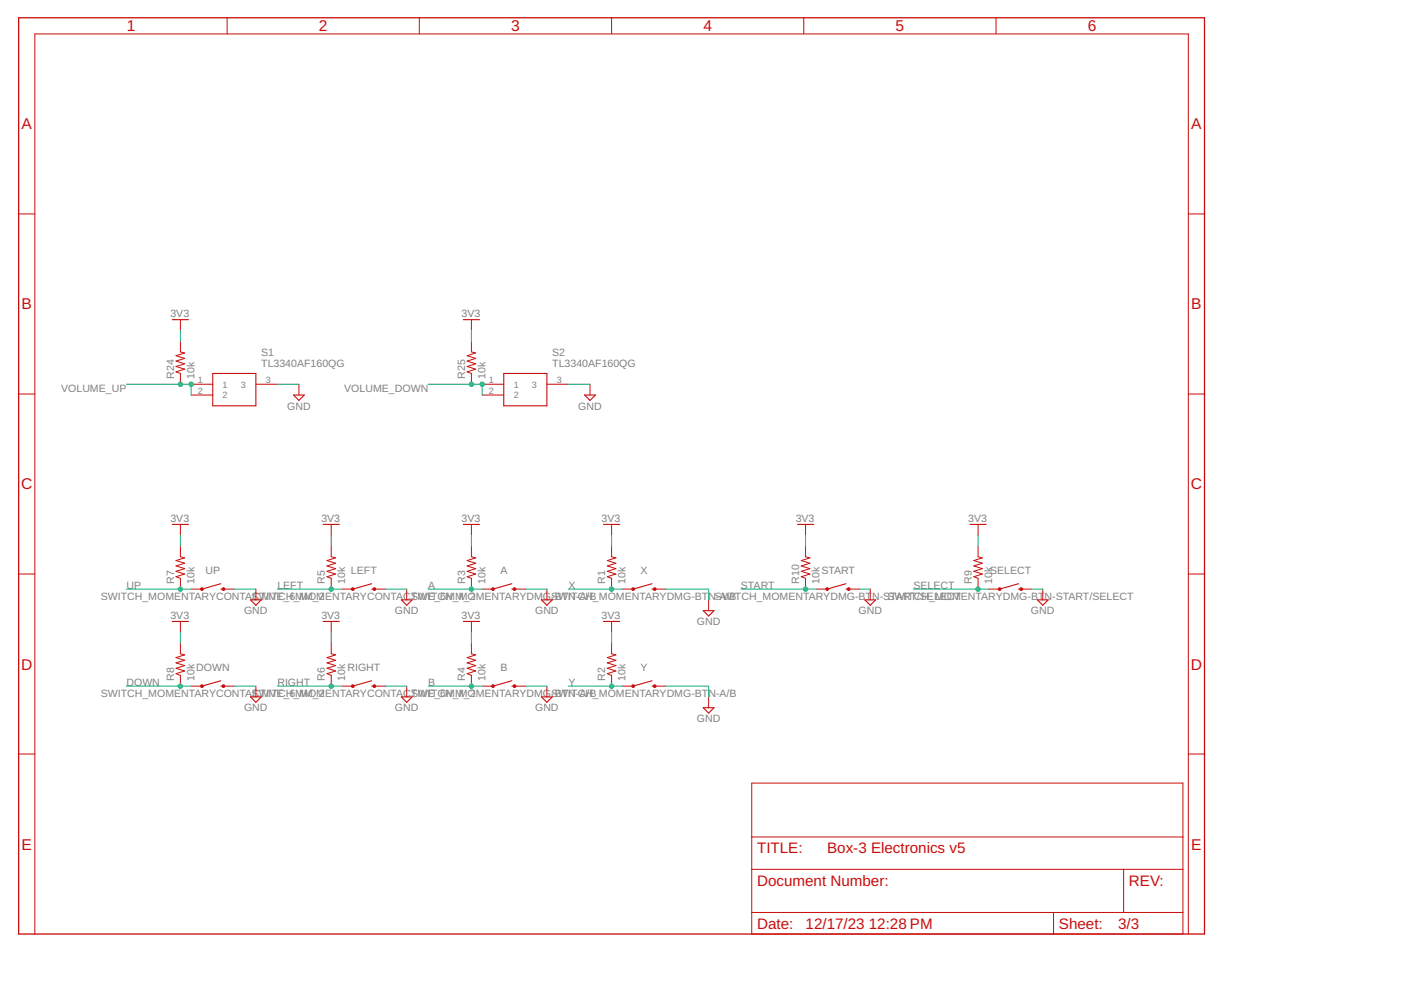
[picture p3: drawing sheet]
<svg xmlns="http://www.w3.org/2000/svg" width="297mm" height="210mm" viewBox="0 0 297 210" stroke-linecap="round" stroke-linejoin="round" font-family="sans-serif">
<g fill="none" stroke="#c90d0c" stroke-width=".23">
<path d="M36.5 67.8h3.5M45.1 79.2h9.2v6.8h-9.2zM98.2 67.8h3.5M106.8 79.2h9.2v6.8h-9.2zM62.2 83.8h2.3l-1.1 1.1zM124 83.8h2.2l-1.1 1.1zM36.5 111.2h3.5M68.5 111.2h3.4M98.2 111.2h3.5M128 111.2h3.4M169.1 111.2h3.4M205.7 111.2h3.4"/>
<path d="M36.5 131.8h3.5M46.8 124.9h.6M46.8 123.8l-4 1.1M53.1 127.2h2.3l-1.1 1.1zM68.5 131.8h3.4M78.8 124.9h.6M78.8 123.8l-4 1.1M85.1 127.2h2.3l-1.2 1.1zM98.2 131.8h3.5M108.5 124.9h.6M108.5 123.8l-4 1.1M114.8 127.2h2.3l-1.1 1.1z"/>
<path d="M128 131.8h3.4M138.2 124.9h.6M138.2 123.8l-4 1.1M149.1 129.5h2.3l-1.2 1.1zM179.4 124.9h.5M179.4 123.8l-4 1.1M183.4 127.2h2.3l-1.2 1.1zM215.9 124.9h.6M215.9 123.8l-4 1.1M219.9 127.2h2.3l-1.1 1.1zM46.8 145.5h.6M46.8 144.3l-4 1.2"/>
<path d="M53.1 147.8h2.3l-1.1 1.1zM78.8 145.5h.6M78.8 144.3l-4 1.2M85.1 147.8h2.3l-1.2 1.1zM108.5 145.5h.6M108.5 144.3l-4 1.2M114.8 147.8h2.3l-1.1 1.1zM138.2 145.5h.6M138.2 144.3l-4 1.2M149.1 150.1h2.3l-1.2 1.1z"/>
</g>
<g fill="#c90d0c" stroke="#c90d0c" stroke-width=".21">
<circle cx="42.8" cy="145.5" r=".3"/>
<circle cx="47.4" cy="145.5" r=".3"/>
<circle cx="74.8" cy="145.5" r=".3"/>
<circle cx="79.4" cy="145.5" r=".3"/>
<circle cx="104.5" cy="145.5" r=".3"/>
<circle cx="109.1" cy="145.5" r=".3"/>
<circle cx="42.8" cy="124.9" r=".3"/>
<circle cx="47.4" cy="124.9" r=".3"/>
<circle cx="74.8" cy="124.9" r=".3"/>
<circle cx="79.4" cy="124.9" r=".3"/>
<circle cx="104.5" cy="124.9" r=".3"/>
<circle cx="109.1" cy="124.9" r=".3"/>
<circle cx="134.2" cy="124.9" r=".3"/>
<circle cx="138.8" cy="124.9" r=".3"/>
<circle cx="134.2" cy="145.5" r=".3"/>
<circle cx="138.8" cy="145.5" r=".3"/>
<circle cx="175.4" cy="124.9" r=".3"/>
<circle cx="179.9" cy="124.9" r=".3"/>
<circle cx="211.9" cy="124.9" r=".3"/>
<circle cx="216.5" cy="124.9" r=".3"/>
</g>
<g fill="none" stroke="#c90d0c" stroke-width=".21">
<path d="M48.2 3.8v3.4M88.9 3.8v3.4M129.7 3.8v3.4M170.4 3.8v3.4M211.2 3.8v3.4M4 45.4h3.4M251.9 45.4h3.5M38.2 67.8v2.3M38.2 72.3v2.3l1 .2-1.9 .6 1.9 .6-1.9 .6 1.9 .5-1.9 .6 1.9 .6-1.9 .5 .9 .4v2.3M99.9 67.8v2.3M99.9 72.3v2.3l1 .2-1.9 .6 1.9 .6-1.9 .6 1.9 .5-1.9 .6 1.9 .6-1.9 .5 .9 .4v2.3M4 83.5h3.4"/>
<path d="M40.5 81.5h4.6M40.5 83.8h4.6M54.3 81.5h4.5M63.4 81.5v2.3M102.2 81.5h4.6M102.2 83.8h4.6M116 81.5h4.5M125.1 81.5v2.3M251.9 83.5h3.5M38.2 115.8v2.2l1 .3-1.9 .6 1.9 .5-1.9 .6 1.9 .6-1.9 .5 1.9 .6-1.9 .6 .9 .3v2.3M38.2 111.2v2.3M70.2 115.8v2.2l1 .3-1.9 .6 1.9 .5-1.9 .6 1.9 .6-1.9 .5 1.9 .6-1.9 .6 .9 .3v2.3"/>
<path d="M70.2 111.2v2.3M99.9 115.8v2.2l1 .3-1.9 .6 1.9 .5-1.9 .6 1.9 .6-1.9 .5 1.9 .6-1.9 .6 .9 .3v2.3M99.9 111.2v2.3M129.7 115.8v2.2l.9 .3-1.8 .6 1.8 .5-1.8 .6 1.8 .6-1.8 .5 1.8 .6-1.8 .6 .9 .3v2.3M129.7 111.2v2.3M170.8 115.8v2.2l.9 .3-1.8 .6 1.8 .5-1.8 .6 1.8 .6-1.8 .5 1.8 .6-1.8 .6 .9 .3v2.3M170.8 111.2v2.3M207.4 115.8v2.2l.9 .3-1.8 .6 1.8 .5-1.8 .6 1.8 .6-1.8 .5 1.8 .6-1.8 .6 .9 .3v2.3M207.4 111.2v2.3M4 121.7h3.4M38.2 131.8v2.2M38.2 136.3v2.3l1 .3-1.9 .5 1.9 .6-1.9 .5 1.9 .6-1.9 .6 1.9 .6-1.9 .5 .9 .4v2.3"/>
<path d="M40.5 124.9h2.3M47.4 124.9h2.3M54.3 124.9v2.3M70.2 131.8v2.2M70.2 136.3v2.3l1 .3-1.9 .5 1.9 .6-1.9 .5 1.9 .6-1.9 .6 1.9 .6-1.9 .5 .9 .4v2.3M72.5 124.9h2.3M79.4 124.9h2.3M86.2 124.9v2.3M99.9 131.8v2.2M99.9 136.3v2.3l1 .3-1.9 .5 1.9 .6-1.9 .5 1.9 .6-1.9 .6 1.9 .6-1.9 .5 .9 .4v2.3M102.2 124.9h2.3M109.1 124.9h2.3"/>
<path d="M116 124.9v2.3M129.7 131.8v2.2M129.7 136.3v2.3l.9 .3-1.8 .5 1.8 .6-1.8 .5 1.8 .6-1.8 .6 1.8 .6-1.8 .5 .9 .4v2.3M132 124.9h2.2M138.8 124.9h2.3M150.2 127.2v2.3M173.1 124.9h2.3M179.9 124.9h2.3M184.5 124.9v2.3M209.7 124.9h2.2M216.5 124.9h2.3M221.1 124.9v2.3"/>
<path d="M251.9 121.7h3.5M4 159.9h3.4M40.5 145.5h2.3M47.4 145.5h2.3M54.3 145.5v2.3M72.5 145.5h2.3M79.4 145.5h2.3M86.2 145.5v2.3M102.2 145.5h2.3M109.1 145.5h2.3M116 145.5v2.3M132 145.5h2.2"/>
<path d="M138.8 145.5h2.3M150.2 147.8v2.3M251.9 159.9h3.5M159.4 166h91.4v32h-91.4zM159.4 177.5h91.4M7.4 198v-190.8h244.5v190.8M159.4 184.3h91.4M159.4 193.5h91.4M223.4 193.5v4.5M238.2 184.3v9.2"/>
</g>
<path d="M4 3.8h251.4v194.2h-251.4z" fill="none" stroke="#c90d0c" stroke-width=".28"/>
<g fill="none" stroke="#0dab76" stroke-width=".21">
<path d="M38.2 70.1v2.2M99.9 70.1v2.2M26.8 81.5h13.7v2.3M58.8 81.5h4.6M90.8 81.5h11.4v2.3M120.5 81.5h4.6M38.2 113.5v2.3M70.2 113.5v2.3M99.9 113.5v2.3M129.7 113.5v2.3M170.8 113.5v2.3M207.4 113.5v2.3"/>
<path d="M26.8 124.9h13.7M38.2 134v2.3M49.7 124.9h4.6M58.8 124.9h13.7M70.2 134v2.3M81.7 124.9h4.5M90.8 124.9h11.4M99.9 134v2.3M111.4 124.9h4.6M120.5 124.9h11.5M129.7 134v2.3M141.1 124.9h9.1v2.3"/>
<path d="M157.1 124.9h16M182.2 124.9h2.3M193.7 124.9h16M218.8 124.9h2.3M26.8 145.5h13.7M49.7 145.5h4.6M58.8 145.5h13.7M81.7 145.5h4.5M90.8 145.5h11.4M111.4 145.5h4.6M120.5 145.5h11.5M141.1 145.5h9.1v2.3"/>
</g>
<g fill="#0dab76" stroke="#0dab76" stroke-width=".21">
<circle cx="129.7" cy="124.9" r=".47"/>
<circle cx="129.7" cy="145.5" r=".47"/>
<circle cx="99.9" cy="124.9" r=".47"/>
<circle cx="99.9" cy="145.5" r=".47"/>
<circle cx="70.2" cy="145.5" r=".47"/>
<circle cx="70.2" cy="124.9" r=".47"/>
<circle cx="38.2" cy="124.9" r=".47"/>
<circle cx="38.2" cy="145.5" r=".47"/>
<circle cx="170.8" cy="124.9" r=".47"/>
<circle cx="207.4" cy="124.9" r=".47"/>
<circle cx="40.5" cy="81.5" r=".47"/>
<circle cx="38.2" cy="81.5" r=".47"/>
<circle cx="102.2" cy="81.5" r=".47"/>
<circle cx="99.9" cy="81.5" r=".47"/>
</g>
<g font-size="3.3" fill="#c90d0c">
<text x="26.9" y="6.7">1</text>
<text x="67.6" y="6.7">2</text>
<text x="108.4" y="6.7">3</text>
<text x="149.1" y="6.7">4</text>
<text x="189.9" y="6.7">5</text>
<text x="230.7" y="6.7">6</text>
<text x="4.6" y="27.5">A</text>
<text x="252.6" y="27.5">A</text>
<text x="4.6" y="65.6">B</text>
<text x="252.6" y="65.6">B</text>
<text x="4.5" y="103.8">C</text>
<text x="252.5" y="103.8">C</text>
<text x="4.5" y="141.9">D</text>
<text x="252.5" y="141.9">D</text>
<text x="4.6" y="180.1">E</text>
<text x="252.6" y="180.1">E</text>
</g>
<g font-size="3.2" fill="#c90d0c">
<text x="160.5" y="180.9">TITLE:</text>
<text x="175.4" y="180.9">Box-3 Electronics v5</text>
<text x="160.5" y="187.8">Document Number:</text>
<text x="239.4" y="187.8">REV:</text>
<text x="160.5" y="196.9">Date:</text>
<text x="170.8" y="196.9">12/17/23</text>
<text x="184.2" y="196.9">12:28 PM</text>
<text x="224.5" y="196.9">Sheet:</text>
<text x="237.1" y="196.9">3/3</text>
</g>
<g font-size="2.2" fill="#808080">
<text x="36.1" y="67.3">3V3</text>
<text x="97.8" y="67.3">3V3</text>
<text x="55.4" y="77.7">TL3340AF160QG</text>
<text x="55.4" y="75.4">S1</text>
<text x="117.1" y="77.7">TL3340AF160QG</text>
<text x="117.1" y="75.4">S2</text>
<text x="13" y="83.1">VOLUME_UP</text>
<text x="36.9" y="80.3" transform="rotate(-90 36.9 80.3)">R24</text>
<text x="41.2" y="80.3" transform="rotate(-90 41.2 80.3)">10k</text>
<text x="73" y="83.1">VOLUME_DOWN</text>
<text x="98.6" y="80.3" transform="rotate(-90 98.6 80.3)">R25</text>
<text x="102.9" y="80.3" transform="rotate(-90 102.9 80.3)">10k</text>
<text x="60.9" y="86.9">GND</text>
<text x="122.6" y="86.9">GND</text>
<text x="36.1" y="110.7">3V3</text>
<text x="68.1" y="110.7">3V3</text>
<text x="97.8" y="110.7">3V3</text>
<text x="127.6" y="110.7">3V3</text>
<text x="168.7" y="110.7">3V3</text>
<text x="205.3" y="110.7">3V3</text>
<text x="26.8" y="124.9">UP</text>
<text x="36.9" y="123.8" transform="rotate(-90 36.9 123.8)">R7</text>
<text x="41.2" y="123.8" transform="rotate(-90 41.2 123.8)">10k</text>
<text x="43.6" y="121.7">UP</text>
<text x="58.8" y="124.9">LEFT</text>
<text x="68.9" y="123.8" transform="rotate(-90 68.9 123.8)">R5</text>
<text x="73.2" y="123.8" transform="rotate(-90 73.2 123.8)">10k</text>
<text x="74.4" y="121.7">LEFT</text>
<text x="90.8" y="124.9">A</text>
<text x="98.6" y="123.8" transform="rotate(-90 98.6 123.8)">R3</text>
<text x="102.9" y="123.8" transform="rotate(-90 102.9 123.8)">10k</text>
<text x="106.1" y="121.7">A</text>
<text x="120.5" y="124.9">X</text>
<text x="128.3" y="123.8" transform="rotate(-90 128.3 123.8)">R1</text>
<text x="132.6" y="123.8" transform="rotate(-90 132.6 123.8)">10k</text>
<text x="135.8" y="121.7">X</text>
<text x="157.1" y="124.9">START</text>
<text x="169.5" y="123.8" transform="rotate(-90 169.5 123.8)">R10</text>
<text x="173.8" y="123.8" transform="rotate(-90 173.8 123.8)">10k</text>
<text x="174.2" y="121.7">START</text>
<text x="193.7" y="124.9">SELECT</text>
<text x="206" y="123.8" transform="rotate(-90 206 123.8)">R9</text>
<text x="209.9" y="121.7">SELECT</text>
<text x="210.3" y="123.8" transform="rotate(-90 210.3 123.8)">10k</text>
<text x="21.3" y="127.2">SWITCH_MOMENTARYCONTASWITCH_MOMENTARYCONTACTIVE_6MM_2</text>
<text x="36.1" y="131.3">3V3</text>
<text x="51.7" y="130.3">GND</text>
<text x="53.5" y="127.2">CTIVE_6MM_2</text>
<text x="68.1" y="131.3">3V3</text>
<text x="83.7" y="130.3">GND</text>
<text x="87.2" y="127.2">SWITCH_MOMENTARYDMG-SBWITCH_MOMENTARYDMG-BTNSWITCH_MOMENTARYDMG-BTN-SSTWITCH_MOMENTARYDMG-BTN-START/SELECT</text>
<text x="97.8" y="131.3">3V3</text>
<text x="113.5" y="130.3">GND</text>
<text x="119.1" y="127.2">TN-A/B</text>
<text x="127.6" y="131.3">3V3</text>
<text x="151.8" y="127.2">-A/B</text>
<text x="182" y="130.3">GND</text>
<text x="190" y="127.2">ART/SELECT</text>
<text x="218.6" y="130.3">GND</text>
<text x="147.7" y="132.6">GND</text>
<text x="41.6" y="142.2">DOWN</text>
<text x="73.7" y="142.2">RIGHT</text>
<text x="106.1" y="142.2">B</text>
<text x="135.8" y="142.2">Y</text>
<text x="21.3" y="147.8">SWITCH_MOMENTARYCONTASWITCH_MOMENTARYCONTACTIVE_6MM_2</text>
<text x="26.8" y="145.5">DOWN</text>
<text x="36.9" y="144.3" transform="rotate(-90 36.9 144.3)">R8</text>
<text x="41.2" y="144.3" transform="rotate(-90 41.2 144.3)">10k</text>
<text x="53.5" y="147.8">CTIVE_6MM_2</text>
<text x="58.8" y="145.5">RIGHT</text>
<text x="68.9" y="144.3" transform="rotate(-90 68.9 144.3)">R6</text>
<text x="73.2" y="144.3" transform="rotate(-90 73.2 144.3)">10k</text>
<text x="87.2" y="147.8">SWITCH_MOMENTARYDMG-SBWITCH_MOMENTARYDMG-BTN-A/B</text>
<text x="90.8" y="145.5">B</text>
<text x="98.6" y="144.3" transform="rotate(-90 98.6 144.3)">R4</text>
<text x="102.9" y="144.3" transform="rotate(-90 102.9 144.3)">10k</text>
<text x="119.1" y="147.8">TN-A/B</text>
<text x="120.5" y="145.5">Y</text>
<text x="128.3" y="144.3" transform="rotate(-90 128.3 144.3)">R2</text>
<text x="132.6" y="144.3" transform="rotate(-90 132.6 144.3)">10k</text>
<text x="51.7" y="150.8">GND</text>
<text x="83.7" y="150.8">GND</text>
<text x="113.5" y="150.8">GND</text>
<text x="147.7" y="153.1">GND</text>
</g>
<g font-size="1.9" fill="#808080">
<text x="41.9" y="81.2">1</text>
<text x="41.9" y="83.4">2</text>
<text x="47.2" y="82.2">1</text>
<text x="51.1" y="82.2">3</text>
<text x="56.3" y="81.2">3</text>
<text x="103.6" y="81.2">1</text>
<text x="103.6" y="83.4">2</text>
<text x="108.9" y="82.2">1</text>
<text x="112.8" y="82.2">3</text>
<text x="118.1" y="81.2">3</text>
<text x="47.2" y="84.5">2</text>
<text x="108.9" y="84.5">2</text>
</g>
</svg>
